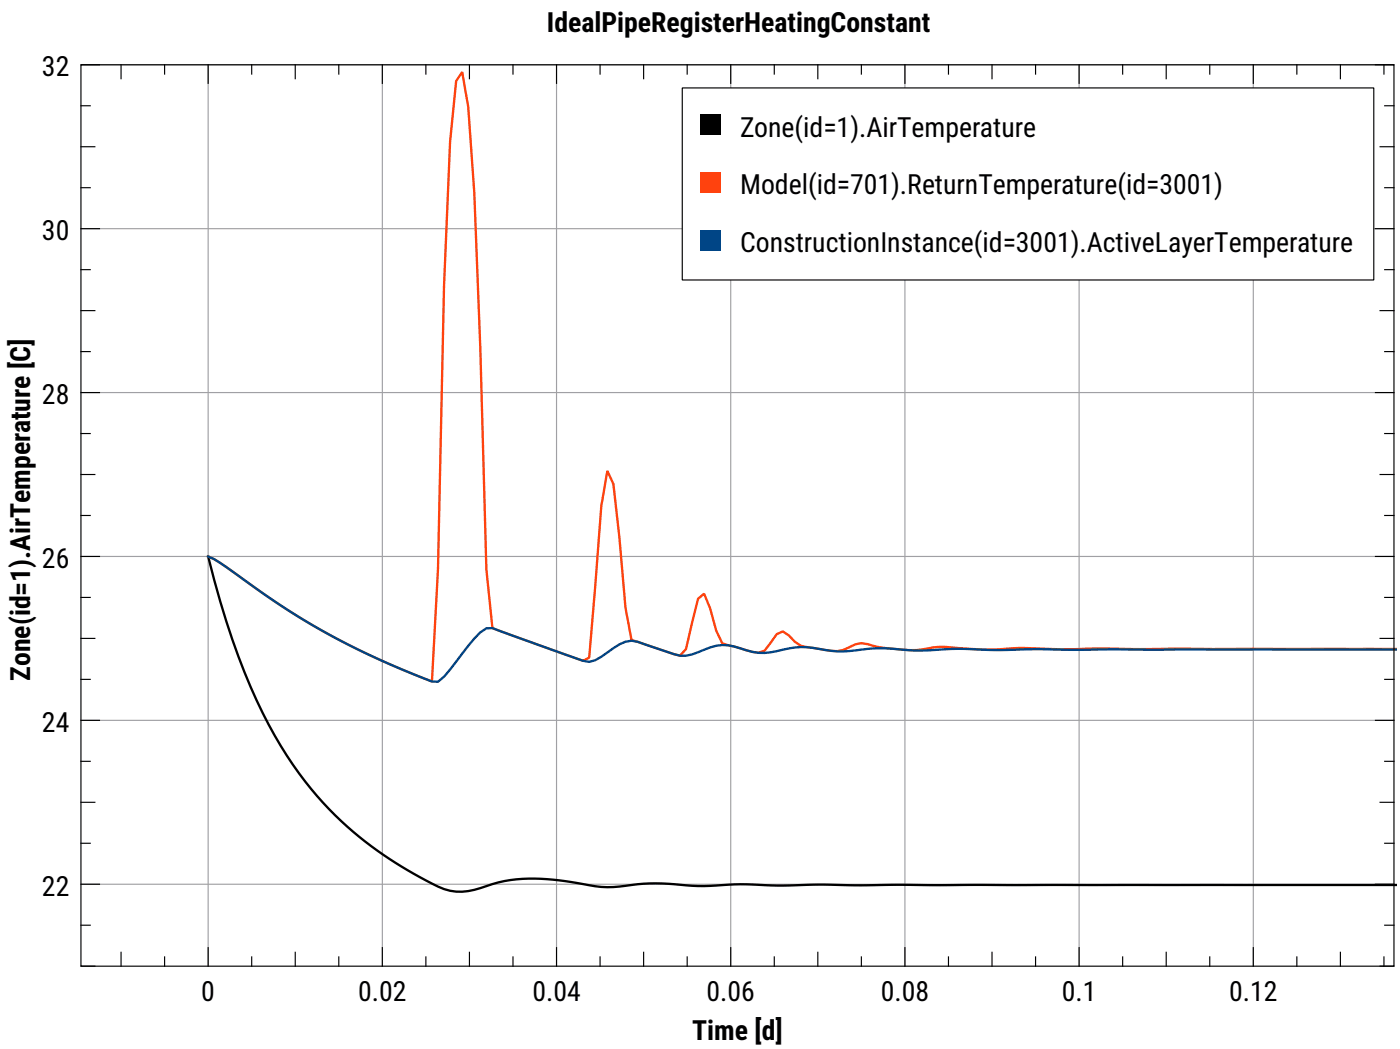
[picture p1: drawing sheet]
<svg xmlns="http://www.w3.org/2000/svg" width="160mm" height="120mm" viewBox="0 0 160 120" stroke-linecap="round" stroke-linejoin="round" font-family="sans-serif">
<g fill="none" stroke="#a0a0a4" stroke-width=".13">
<path d="M9.3 7.4h150.2M23.8 7.4v103.1M43.7 7.4v103.1M63.7 7.4v103.1M83.6 7.4v103.1M103.5 7.4v103.1M123.5 7.4v103.1M143.4 7.4v103.1M9.3 26.1h150.2M9.3 44.9h150.2M9.3 63.6h150.2M9.3 82.4h150.2"/>
<path d="M9.3 101.1h150.2"/>
</g>
<g fill="none" stroke="#000" stroke-width=".13">
<path d="M9.3 12.1h1M9.3 16.8h1.6M9.3 7.4h2.1M13.8 7.4v1.6M18.8 7.4v1.1M23.8 7.4v2.1M28.8 7.4v1.1M33.8 7.4v1.6M38.8 7.4v1.1M43.7 7.4v2.1M48.7 7.4v1.1M53.7 7.4v1.6"/>
<path d="M58.7 7.4v1.1M63.7 7.4v2.1M68.6 7.4v1.1M73.6 7.4v1.6M78.6 7.4v1.1M83.6 7.4v2.1M88.6 7.4v1.1M93.6 7.4v1.6M98.5 7.4v1.1M103.5 7.4v2.1M108.5 7.4v1.1M113.5 7.4v1.6"/>
<path d="M118.5 7.4v1.1M123.5 7.4v2.1M128.4 7.4v1.1M133.4 7.4v1.6M138.4 7.4v1.1M143.4 7.4v2.1M148.4 7.4v1.1M153.3 7.4v1.6M157.4 7.4h2.1M157.9 16.8h1.6M158.3 7.4v1.1M158.4 12.1h1.1"/>
<path d="M9.3 30.8h1M9.3 21.5h1M9.3 35.5h1.6M9.3 26.1h2.1M157.4 26.1h2.1M157.9 35.5h1.6M158.4 30.8h1.1M158.4 21.5h1.1M9.3 58.9h1M9.3 49.6h1M9.3 40.2h1M9.3 54.3h1.6"/>
<path d="M9.3 44.9h2.1M157.4 44.9h2.1M157.9 54.3h1.6M158.4 58.9h1.1M158.4 49.6h1.1M158.4 40.2h1.1M9.3 77.7h1M9.3 68.3h1M9.3 73h1.6M9.3 63.6h2.1M157.4 63.6h2.1M157.9 73h1.6"/>
<path d="M158.4 77.7h1.1M158.4 68.3h1.1M9.3 96.4h1M9.3 87.1h1M9.3 91.7h1.6M9.3 82.4h2.1M157.4 82.4h2.1M157.9 91.7h1.6M158.4 96.4h1.1M158.4 87.1h1.1M9.3 105.8h1M9.3 110.5h1.6"/>
<path d="M9.3 101.1h2.1M13.8 108.9v1.6M18.8 109.4v1.1M23.8 108.4v2.1M28.8 109.4v1.1M33.8 108.9v1.6M38.8 109.4v1.1M43.7 108.4v2.1M48.7 109.4v1.1M53.7 108.9v1.6M58.7 109.4v1.1M63.7 108.4v2.1"/>
<path d="M68.6 109.4v1.1M73.6 108.9v1.6M78.6 109.4v1.1M83.6 108.4v2.1M88.6 109.4v1.1M93.6 108.9v1.6M98.5 109.4v1.1M103.5 108.4v2.1M108.5 109.4v1.1M113.5 108.9v1.6M118.5 109.4v1.1M123.5 108.4v2.1"/>
<path d="M128.4 109.4v1.1M133.4 108.9v1.6M138.4 109.4v1.1M143.4 108.4v2.1M148.4 109.4v1.1M153.3 108.9v1.6M157.4 101.1h2.1M157.9 110.5h1.6M158.3 109.4v1.1M158.4 105.8h1.1"/>
</g>
<path d="M23.8 63.6a80.3 80.3 0 0 0 7.6 20.5 41.2 41.2 0 0 0 19.4 17.6 6.7 6.7 0 0 0 4.8-.4 19.2 19.2 0 0 1 9.7-.4l.7 .1a14.9 14.9 0 0 0 6.9 .1 37.8 37.8 0 0 1 7 .2h1.3a42.6 42.6 0 0 1 7.7 0l4.8-.2 4.8 .1h61.3" fill="none" stroke="#000" stroke-width=".26"/>
<path d="M23.8 63.6a26.3 26.3 0 0 1 4.2 2.7 85.8 85.8 0 0 0 21.4 11.6l.7-12.8 .7-32.4 .7-16.5 .7-6.9 .7-1.1 .7 4 .7 9.8 .6 17.9 .7 25.2 .7 6.7 10.4 3.8 .7-.4 1.4-17.3 .7-4.1 .7 1.5 .7 6.2 .7 8 .6 3.7 5.6 1.8 .7-.8 1.4-5.7 .7-.6 .6 1.7 .7 2.5 .7 1.5 3.5 .9 .7 .1 .7-.2 1.4-1.9 .6-.3 .7 .4a3 3 0 0 0 2.8 1.5l.7 .1a6.2 6.2 0 0 0 2.8 .1l.7-.3a2.69 2.69 0 0 1 2.7-.1 22.7 22.7 0 0 0 5.6 .4 9.8 9.8 0 0 1 4.1-.2 32.8 32.8 0 0 0 6.9 0l5.6 .1 3.4-.1 4.9 .1h29.4" fill="none" stroke="#ff420e" stroke-width=".26"/>
<path d="M23.8 63.6a26.3 26.3 0 0 1 4.2 2.7 85.8 85.8 0 0 0 21.4 11.6l.7 .1a16.3 16.3 0 0 0 2.8-3.3 10.5 10.5 0 0 1 2.7-2.9h.7l9.7 3.5a2.28 2.28 0 0 0 2.8-.2 13.1 13.1 0 0 1 2.8-1.7l.6-.1 .7 .1 2.8 .9a7.4 7.4 0 0 0 2.8 .7l1.4-.4a6.9 6.9 0 0 1 3.4-.8l1.4 .3a6.7 6.7 0 0 0 4.8 .2 9.2 9.2 0 0 1 4.9 0 13.2 13.2 0 0 0 4.8-.1 32.7 32.7 0 0 1 5.6 .2h1.4a44.6 44.6 0 0 1 7.6-.1l4.8-.1 4.2 .1h37" fill="none" stroke="#004586" stroke-width=".26"/>
<path d="M78.1 10.1h79.1v21.9h-79.1z" fill="#fff" stroke="#000" stroke-width=".13"/>
<path d="M80.1 13.1h2.3v2.4h-2.3z" fill-rule="evenodd" fill="#000"/>
<path d="M80.1 19.7h2.3v2.4h-2.3z" fill-rule="evenodd" fill="#ff420e"/>
<path d="M80.1 26.3h2.3v2.4h-2.3z" fill-rule="evenodd" fill="#004586"/>
<path d="M9.3 7.4h150.2v103.1h-150.2z" fill="none" stroke="#000" stroke-width=".13"/>
<g font-size="3.2">
<text x="62.6" y="3.7">IdealPipeRegisterHeatingConstant</text>
<text x="4.8" y="8.7">32</text>
<text x="84.7" y="15.6">Zone(id=1).AirT</text>
<text x="104.3" y="15.6">emperature</text>
<text x="84.7" y="22.2">Model(id=701).</text>
<text x="103.8" y="22.2">ReturnTemperat</text>
<text x="123.8" y="22.2">ure(id=3001)</text>
<text x="4.8" y="27.5">30</text>
<text x="84.7" y="28.8">ConstructionIns</text>
<text x="104.5" y="28.8">tance(id=3001)</text>
<text x="123.5" y="28.8">.</text>
<text x="124.3" y="28.8">ActiveLayerTemperature</text>
<text x="4.8" y="46.2">28</text>
<text x="4.8" y="64.9">26</text>
<text x="3.4" y="77.8" transform="rotate(-90 3.4 77.8)">Zone(id=1).AirTemperature [C]</text>
<text x="4.8" y="83.7">24</text>
<text x="4.8" y="102.4">22</text>
<text x="23" y="114.4">0</text>
<text x="41" y="114.4">0.02</text>
<text x="60.9" y="114.4">0.04</text>
<text x="79.2" y="118.9">Time [d]</text>
<text x="80.8" y="114.4">0.06</text>
<text x="100.8" y="114.4">0.08</text>
<text x="121.5" y="114.4">0.1</text>
<text x="140.6" y="114.4">0.12</text>
</g>
</svg>
